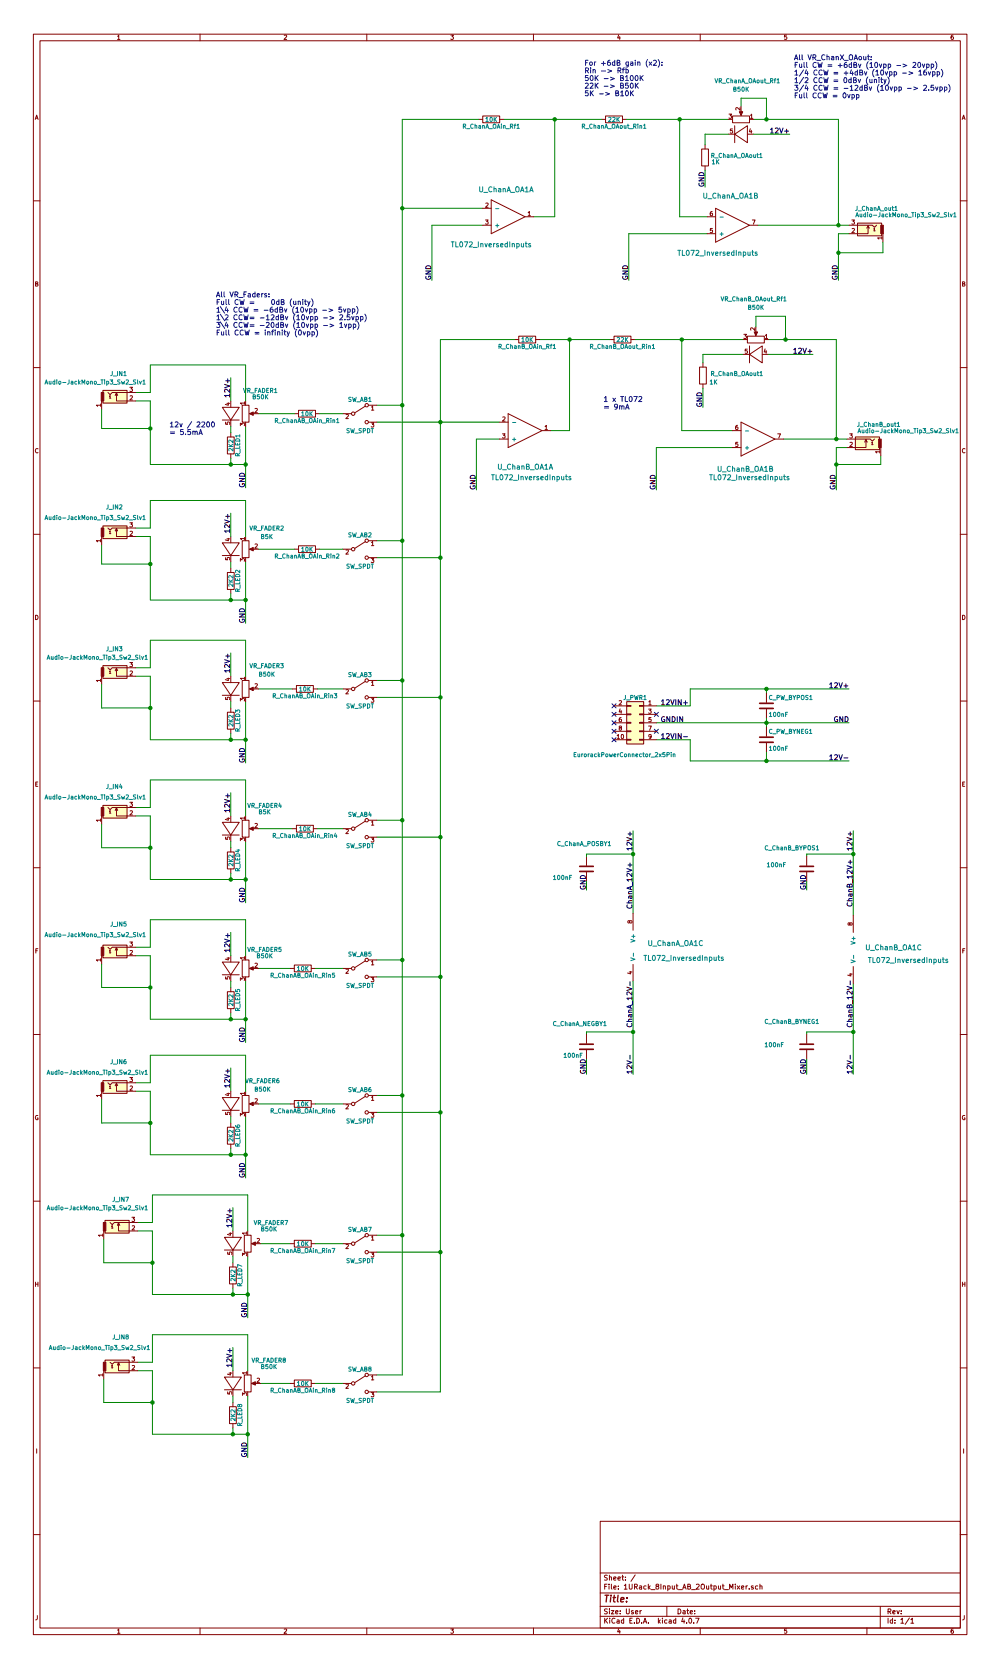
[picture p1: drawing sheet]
EESchema Schematic File Version 2
LIBS:power
LIBS:device
LIBS:transistors
LIBS:conn
LIBS:linear
LIBS:regul
LIBS:74xx
LIBS:cmos4000
LIBS:adc-dac
LIBS:memory
LIBS:xilinx
LIBS:microcontrollers
LIBS:dsp
LIBS:microchip
LIBS:analog_switches
LIBS:motorola
LIBS:texas
LIBS:intel
LIBS:audio
LIBS:interface
LIBS:digital-audio
LIBS:philips
LIBS:display
LIBS:cypress
LIBS:siliconi
LIBS:opto
LIBS:atmel
LIBS:contrib
LIBS:valves
LIBS:pot_numbered
LIBS:socket_custom
LIBS:sw_custom
LIBS:switches
LIBS:leds
LIBS:mechanical
LIBS:npot_led
LIBS:tl072_inversedinputs
LIBS:Conn_audio-jackmono_tip3_sw2_slv1
LIBS:EurorackPowerConnector_2x5Pin
LIBS:1URack_8Input_AB_2Output_Mixer-cache
EELAYER 25 0
EELAYER END
$Descr User 11811 19685
encoding utf-8
Sheet 1 1
Title ""
Date ""
Rev ""
Comp ""
Comment1 ""
Comment2 ""
Comment3 ""
Comment4 ""
$EndDescr
Text Label 2900 5750 1    60   ~ 0
GND
$Comp
L R R_ChanAB_OAin_Rin1
U 1 1
P 3625 4875
F 0 "R_ChanAB_OAin_Rin1" V 3705 4875 50  0000 C CNN
F 1 "10K" V 3625 4875 50  0000 C CNN
F 2 "Resistors_SMD:R_0805_HandSoldering" V 3555 4875 50  0001 C CNN
F 3 "" H 3625 4875 50  0001 C CNN
	1    3625 4875
	0    1    1    0   
$EndComp
$Comp
L R R_ChanA_OAin_Rf1
U 1 1
P 5800 1400
F 0 "R_ChanA_OAin_Rf1" V 5880 1400 50  0000 C CNN
F 1 "10K" V 5800 1400 50  0000 C CNN
F 2 "Resistors_SMD:R_0805_HandSoldering" V 5730 1400 50  0001 C CNN
F 3 "" H 5800 1400 50  0001 C CNN
	1    5800 1400
	0    1    1    0   
$EndComp
$Comp
L R R_ChanA_OAout_Rin1
U 1 1
P 7250 1400
F 0 "R_ChanA_OAout_Rin1" V 7330 1400 50  0000 C CNN
F 1 "22K" V 7250 1400 50  0000 C CNN
F 2 "Resistors_SMD:R_0805_HandSoldering" V 7180 1400 50  0001 C CNN
F 3 "" H 7250 1400 50  0001 C CNN
	1    7250 1400
	0    1    1    0   
$EndComp
Text Label 5100 3300 1    60   ~ 0
GND
Text Label 7425 3300 1    60   ~ 0
GND
Text Label 9900 3300 1    60   ~ 0
GND
$Comp
L R R_ChanB_OAin_Rf1
U 1 1
P 6225 4000
F 0 "R_ChanB_OAin_Rf1" V 6305 4000 50  0000 C CNN
F 1 "10K" V 6225 4000 50  0000 C CNN
F 2 "Resistors_SMD:R_0805_HandSoldering" V 6155 4000 50  0001 C CNN
F 3 "" H 6225 4000 50  0001 C CNN
	1    6225 4000
	0    1    1    0   
$EndComp
$Comp
L R R_ChanB_OAout_Rin1
U 1 1
P 7350 4000
F 0 "R_ChanB_OAout_Rin1" V 7430 4000 50  0000 C CNN
F 1 "22K" V 7350 4000 50  0000 C CNN
F 2 "Resistors_SMD:R_0805_HandSoldering" V 7280 4000 50  0001 C CNN
F 3 "" H 7350 4000 50  0001 C CNN
	1    7350 4000
	0    1    1    0   
$EndComp
Text Label 7750 5775 1    60   ~ 0
GND
Text Label 5625 5775 1    60   ~ 0
GND
Text Label 9875 5775 1    60   ~ 0
GND
Text Label 10075 9800 3    60   ~ 0
12V+
Text Label 10075 12675 1    60   ~ 0
12V-
NoConn ~ 7250 8325
NoConn ~ 7250 8425
NoConn ~ 7250 8525
NoConn ~ 7250 8625
NoConn ~ 7250 8725
Text Label 7800 8325 0    60   ~ 0
12VIN+
Text Label 10025 8525 2    60   ~ 0
GND
Text Label 7800 8725 0    60   ~ 0
12VIN-
NoConn ~ 7750 8425
NoConn ~ 7750 8625
Wire Wire Line
	1600 4725 1775 4725
Wire Wire Line
	1775 4725 1775 5050
Wire Wire Line
	1775 5050 1775 5475
Wire Wire Line
	2900 5025 2900 5475
Wire Wire Line
	2900 5475 2900 5750
Wire Wire Line
	1775 5475 2725 5475
Wire Wire Line
	2725 5475 2900 5475
Connection ~ 2900 5475
Wire Wire Line
	3050 4875 3475 4875
Wire Wire Line
	3775 4875 4050 4875
Wire Wire Line
	4750 4775 4450 4775
Wire Wire Line
	4450 4975 5200 4975
Wire Wire Line
	5200 4975 5900 4975
Wire Wire Line
	4750 2450 5700 2450
Wire Wire Line
	6300 2550 6550 2550
Wire Wire Line
	4750 1400 5650 1400
Wire Wire Line
	5950 1400 6550 1400
Wire Wire Line
	6550 1400 7100 1400
Wire Wire Line
	6550 2550 6550 1400
Connection ~ 6550 1400
Wire Wire Line
	8350 2550 8025 2550
Wire Wire Line
	8025 2550 8025 1400
Wire Wire Line
	7400 1400 8025 1400
Wire Wire Line
	8025 1400 8600 1400
Wire Wire Line
	8900 1400 9050 1400
Wire Wire Line
	9050 1400 9900 1400
Wire Wire Line
	9900 1400 9900 2650
Wire Wire Line
	8950 2650 9900 2650
Wire Wire Line
	9900 2650 10025 2650
Connection ~ 8025 1400
Wire Wire Line
	5700 2650 5100 2650
Wire Wire Line
	5100 2650 5100 3300
Wire Wire Line
	8350 2750 7425 2750
Wire Wire Line
	7425 2750 7425 3300
Connection ~ 9900 2650
Wire Wire Line
	10025 2750 9900 2750
Wire Wire Line
	9900 2750 9900 2975
Wire Wire Line
	9900 2975 9900 3300
Wire Wire Line
	5200 4000 6075 4000
Wire Wire Line
	6375 4000 6725 4000
Wire Wire Line
	6725 4000 7200 4000
Wire Wire Line
	6725 5075 6725 4000
Connection ~ 6725 4000
Wire Wire Line
	8050 5075 8050 4000
Wire Wire Line
	7500 4000 8050 4000
Wire Wire Line
	8050 4000 8775 4000
Wire Wire Line
	9075 4000 9275 4000
Wire Wire Line
	9275 4000 9875 4000
Wire Wire Line
	9875 4000 9875 5175
Connection ~ 8050 4000
Wire Wire Line
	5200 4000 5200 4975
Wire Wire Line
	5200 4975 5200 6575
Wire Wire Line
	5200 6575 5200 8225
Wire Wire Line
	5200 8225 5200 9875
Wire Wire Line
	5200 9875 5200 11525
Wire Wire Line
	5200 11525 5200 13125
Wire Wire Line
	5200 13125 5200 14775
Wire Wire Line
	5200 14775 5200 16425
Wire Wire Line
	6500 5075 6725 5075
Wire Wire Line
	8050 5075 8650 5075
Wire Wire Line
	9250 5175 9875 5175
Wire Wire Line
	9875 5175 10000 5175
Connection ~ 5200 4975
Wire Wire Line
	5900 5175 5625 5175
Wire Wire Line
	5625 5175 5625 5775
Wire Wire Line
	8650 5275 7750 5275
Wire Wire Line
	7750 5275 7750 5775
Connection ~ 9875 5175
Wire Wire Line
	10000 5275 9875 5275
Wire Wire Line
	9875 5275 9875 5475
Wire Wire Line
	9875 5475 9875 5775
Wire Wire Line
	10075 9800 10075 10075
Wire Wire Line
	10075 10075 10075 10800
Wire Wire Line
	10075 11600 10075 12175
Wire Wire Line
	10075 12175 10075 12675
Connection ~ 4750 4775
Wire Wire Line
	7750 8525 9050 8525
Wire Wire Line
	9050 8525 10025 8525
Wire Wire Line
	7750 8725 8150 8725
Wire Wire Line
	8150 8975 9050 8975
Wire Wire Line
	9050 8975 10025 8975
Wire Wire Line
	8150 8125 9050 8125
Wire Wire Line
	9050 8125 10025 8125
Wire Wire Line
	8150 8125 8150 8325
Wire Wire Line
	8150 8325 7750 8325
Text Label 10025 8125 2    60   ~ 0
12V+
Text Label 10025 8975 2    60   ~ 0
12V-
$Comp
L C C_PW_BYNEG1
U 1 1
P 9050 8725
F 0 "C_PW_BYNEG1" H 9075 8825 50  0000 L CNN
F 1 "100nF" H 9075 8625 50  0000 L CNN
F 2 "Capacitors_SMD:C_0805_HandSoldering" H 9088 8575 50  0001 C CNN
F 3 "" H 9050 8725 50  0001 C CNN
	1    9050 8725
	1    0    0    -1  
$EndComp
$Comp
L C C_PW_BYPOS1
U 1 1
P 9050 8325
F 0 "C_PW_BYPOS1" H 9075 8425 50  0000 L CNN
F 1 "100nF" H 9075 8225 50  0000 L CNN
F 2 "Capacitors_SMD:C_0805_HandSoldering" H 9088 8175 50  0001 C CNN
F 3 "" H 9050 8325 50  0001 C CNN
	1    9050 8325
	1    0    0    -1  
$EndComp
Wire Wire Line
	9050 8475 9050 8525
Wire Wire Line
	9050 8525 9050 8575
Connection ~ 9050 8125
Wire Wire Line
	9050 8975 9050 8875
Connection ~ 9050 8975
Connection ~ 9050 8525
$Comp
L C C_ChanB_BYPOS1
U 1 1
P 9525 10250
F 0 "C_ChanB_BYPOS1" H 9025 10500 50  0000 L CNN
F 1 "100nF" H 9050 10300 50  0000 L CNN
F 2 "Capacitors_SMD:C_0805_HandSoldering" H 9563 10100 50  0001 C CNN
F 3 "" H 9525 10250 50  0001 C CNN
	1    9525 10250
	1    0    0    -1  
$EndComp
Wire Wire Line
	9525 10100 9525 10075
Wire Wire Line
	9525 10075 10075 10075
Connection ~ 10075 10075
Wire Wire Line
	9525 10400 9525 10500
Text Label 9525 10500 1    60   ~ 0
GND
$Comp
L C C_ChanB_BYNEG1
U 1 1
P 9525 12350
F 0 "C_ChanB_BYNEG1" H 9025 12650 50  0000 L CNN
F 1 "100nF" H 9025 12375 50  0000 L CNN
F 2 "Capacitors_SMD:C_0805_HandSoldering" H 9563 12200 50  0001 C CNN
F 3 "" H 9525 12350 50  0001 C CNN
	1    9525 12350
	1    0    0    -1  
$EndComp
Wire Wire Line
	9525 12200 9525 12175
Wire Wire Line
	9525 12500 9525 12675
Text Label 9525 12675 1    60   ~ 0
GND
Wire Wire Line
	9525 12175 10075 12175
Connection ~ 10075 12175
Wire Wire Line
	9050 8125 9050 8175
$Comp
L NPOT_LED VR_FADER1
U 1 1
P 2900 4875
F 0 "VR_FADER1" H 3075 5150 50  0000 C CNN
F 1 "B50K" H 3075 5075 50  0000 C CNN
F 2 "Bourn_PTL_Slider:Slider_PTL20_LED_35MM" H 2900 4875 50  0001 C CNN
F 3 "" H 2900 4875 50  0001 C CNN
	1    2900 4875
	1    0    0    -1  
$EndComp
Wire Wire Line
	1775 4300 1775 4625
Wire Wire Line
	1775 4300 2900 4300
Wire Wire Line
	1775 4625 1600 4625
Wire Wire Line
	2900 4300 2900 4725
Wire Wire Line
	2725 4725 2725 4450
Text Label 2725 4450 3    60   ~ 0
12V+
$Comp
L R R_LED1
U 1 1
P 2725 5250
F 0 "R_LED1" V 2805 5250 50  0000 C CNN
F 1 "2K2" V 2725 5250 50  0000 C CNN
F 2 "Resistors_SMD:R_0805_HandSoldering" V 2655 5250 50  0001 C CNN
F 3 "" H 2725 5250 50  0001 C CNN
	1    2725 5250
	1    0    0    -1  
$EndComp
Wire Wire Line
	2725 5400 2725 5475
Connection ~ 2725 5475
Wire Wire Line
	2725 5100 2725 5025
Text Label 2900 7350 1    60   ~ 0
GND
$Comp
L R R_ChanAB_OAin_Rin2
U 1 1
P 3625 6475
F 0 "R_ChanAB_OAin_Rin2" V 3705 6475 50  0000 C CNN
F 1 "10K" V 3625 6475 50  0000 C CNN
F 2 "Resistors_SMD:R_0805_HandSoldering" V 3555 6475 50  0001 C CNN
F 3 "" H 3625 6475 50  0001 C CNN
	1    3625 6475
	0    1    1    0   
$EndComp
Wire Wire Line
	1600 6325 1775 6325
Wire Wire Line
	1775 6325 1775 6650
Wire Wire Line
	1775 6650 1775 7075
Wire Wire Line
	2900 6625 2900 7075
Wire Wire Line
	2900 7075 2900 7350
Wire Wire Line
	1775 7075 2725 7075
Wire Wire Line
	2725 7075 2900 7075
Connection ~ 2900 7075
Wire Wire Line
	3050 6475 3475 6475
Wire Wire Line
	3775 6475 4050 6475
Wire Wire Line
	4750 6375 4450 6375
Wire Wire Line
	5200 6575 4450 6575
Connection ~ 4750 6375
$Comp
L NPOT_LED VR_FADER2
U 1 1
P 2900 6475
F 0 "VR_FADER2" H 3150 6725 50  0000 C CNN
F 1 "B5K" H 3150 6625 50  0000 C CNN
F 2 "Bourn_PTL_Slider:Slider_PTL20_LED_35MM" H 2900 6475 50  0001 C CNN
F 3 "" H 2900 6475 50  0001 C CNN
	1    2900 6475
	1    0    0    -1  
$EndComp
Wire Wire Line
	1775 5900 1775 6225
Wire Wire Line
	1775 5900 2900 5900
Wire Wire Line
	1775 6225 1600 6225
Wire Wire Line
	2900 5900 2900 6325
Wire Wire Line
	2725 6325 2725 6050
Text Label 2725 6050 3    60   ~ 0
12V+
$Comp
L R R_LED2
U 1 1
P 2725 6850
F 0 "R_LED2" V 2805 6850 50  0000 C CNN
F 1 "2K2" V 2725 6850 50  0000 C CNN
F 2 "Resistors_SMD:R_0805_HandSoldering" V 2655 6850 50  0001 C CNN
F 3 "" H 2725 6850 50  0001 C CNN
	1    2725 6850
	1    0    0    -1  
$EndComp
Wire Wire Line
	2725 7000 2725 7075
Connection ~ 2725 7075
Wire Wire Line
	2725 6700 2725 6625
Text Label 2900 9000 1    60   ~ 0
GND
$Comp
L R R_ChanAB_OAin_Rin3
U 1 1
P 3600 8125
F 0 "R_ChanAB_OAin_Rin3" V 3680 8125 50  0000 C CNN
F 1 "10K" V 3600 8125 50  0000 C CNN
F 2 "Resistors_SMD:R_0805_HandSoldering" V 3530 8125 50  0001 C CNN
F 3 "" H 3600 8125 50  0001 C CNN
	1    3600 8125
	0    1    1    0   
$EndComp
Wire Wire Line
	1600 7975 1775 7975
Wire Wire Line
	1775 7975 1775 8350
Wire Wire Line
	1775 8350 1775 8725
Wire Wire Line
	2900 8275 2900 8725
Wire Wire Line
	2900 8725 2900 9000
Wire Wire Line
	1775 8725 2725 8725
Wire Wire Line
	2725 8725 2900 8725
Connection ~ 2900 8725
Wire Wire Line
	3050 8125 3450 8125
Wire Wire Line
	3750 8125 4050 8125
Wire Wire Line
	4750 8025 4450 8025
Wire Wire Line
	5200 8225 4450 8225
Connection ~ 4750 8025
$Comp
L NPOT_LED VR_FADER3
U 1 1
P 2900 8125
F 0 "VR_FADER3" H 3150 8400 50  0000 C CNN
F 1 "B50K" H 3150 8300 50  0000 C CNN
F 2 "Bourn_PTL_Slider:Slider_PTL20_LED_35MM" H 2900 8125 50  0001 C CNN
F 3 "" H 2900 8125 50  0001 C CNN
	1    2900 8125
	1    0    0    -1  
$EndComp
Wire Wire Line
	1775 7550 1775 7875
Wire Wire Line
	1775 7550 2900 7550
Wire Wire Line
	1775 7875 1600 7875
Wire Wire Line
	2900 7550 2900 7975
Wire Wire Line
	2725 7975 2725 7700
Text Label 2725 7700 3    60   ~ 0
12V+
$Comp
L R R_LED3
U 1 1
P 2725 8500
F 0 "R_LED3" V 2805 8500 50  0000 C CNN
F 1 "2K2" V 2725 8500 50  0000 C CNN
F 2 "Resistors_SMD:R_0805_HandSoldering" V 2655 8500 50  0001 C CNN
F 3 "" H 2725 8500 50  0001 C CNN
	1    2725 8500
	1    0    0    -1  
$EndComp
Wire Wire Line
	2725 8650 2725 8725
Connection ~ 2725 8725
Wire Wire Line
	2725 8350 2725 8275
Text Label 2900 10650 1    60   ~ 0
GND
$Comp
L R R_ChanAB_OAin_Rin4
U 1 1
P 3600 9775
F 0 "R_ChanAB_OAin_Rin4" V 3680 9775 50  0000 C CNN
F 1 "10K" V 3600 9775 50  0000 C CNN
F 2 "Resistors_SMD:R_0805_HandSoldering" V 3530 9775 50  0001 C CNN
F 3 "" H 3600 9775 50  0001 C CNN
	1    3600 9775
	0    1    1    0   
$EndComp
Wire Wire Line
	1600 9625 1775 9625
Wire Wire Line
	1775 9625 1775 10000
Wire Wire Line
	1775 10000 1775 10375
Wire Wire Line
	2900 9925 2900 10375
Wire Wire Line
	2900 10375 2900 10650
Wire Wire Line
	1775 10375 2725 10375
Wire Wire Line
	2725 10375 2900 10375
Connection ~ 2900 10375
Wire Wire Line
	3050 9775 3450 9775
Wire Wire Line
	3750 9775 4050 9775
Wire Wire Line
	4750 9675 4450 9675
Wire Wire Line
	5200 9875 4450 9875
Connection ~ 4750 9675
$Comp
L NPOT_LED VR_FADER4
U 1 1
P 2900 9775
F 0 "VR_FADER4" H 3125 10050 50  0000 C CNN
F 1 "B5K" H 3125 9975 50  0000 C CNN
F 2 "Bourn_PTL_Slider:Slider_PTL20_LED_35MM" H 2900 9775 50  0001 C CNN
F 3 "" H 2900 9775 50  0001 C CNN
	1    2900 9775
	1    0    0    -1  
$EndComp
Wire Wire Line
	1775 9200 1775 9525
Wire Wire Line
	1775 9200 2900 9200
Wire Wire Line
	1775 9525 1600 9525
Wire Wire Line
	2900 9200 2900 9625
Wire Wire Line
	2725 9625 2725 9350
Text Label 2725 9350 3    60   ~ 0
12V+
$Comp
L R R_LED4
U 1 1
P 2725 10150
F 0 "R_LED4" V 2805 10150 50  0000 C CNN
F 1 "2K2" V 2725 10150 50  0000 C CNN
F 2 "Resistors_SMD:R_0805_HandSoldering" V 2655 10150 50  0001 C CNN
F 3 "" H 2725 10150 50  0001 C CNN
	1    2725 10150
	1    0    0    -1  
$EndComp
Wire Wire Line
	2725 10300 2725 10375
Connection ~ 2725 10375
Wire Wire Line
	2725 10000 2725 9925
Text Label 2900 12300 1    60   ~ 0
GND
$Comp
L R R_ChanAB_OAin_Rin5
U 1 1
P 3575 11425
F 0 "R_ChanAB_OAin_Rin5" V 3655 11425 50  0000 C CNN
F 1 "10K" V 3575 11425 50  0000 C CNN
F 2 "Resistors_SMD:R_0805_HandSoldering" V 3505 11425 50  0001 C CNN
F 3 "" H 3575 11425 50  0001 C CNN
	1    3575 11425
	0    1    1    0   
$EndComp
Wire Wire Line
	1600 11275 1775 11275
Wire Wire Line
	1775 11275 1775 11650
Wire Wire Line
	1775 11650 1775 12025
Wire Wire Line
	2900 11575 2900 12025
Wire Wire Line
	2900 12025 2900 12300
Wire Wire Line
	1775 12025 2725 12025
Wire Wire Line
	2725 12025 2900 12025
Connection ~ 2900 12025
Wire Wire Line
	3050 11425 3425 11425
Wire Wire Line
	3725 11425 4050 11425
Wire Wire Line
	4750 11325 4450 11325
Wire Wire Line
	5200 11525 4450 11525
Connection ~ 4750 11325
$Comp
L NPOT_LED VR_FADER5
U 1 1
P 2900 11425
F 0 "VR_FADER5" H 3125 11650 50  0000 C CNN
F 1 "B50K" H 3125 11575 50  0000 C CNN
F 2 "Bourn_PTL_Slider:Slider_PTL20_LED_35MM" H 2900 11425 50  0001 C CNN
F 3 "" H 2900 11425 50  0001 C CNN
	1    2900 11425
	1    0    0    -1  
$EndComp
Wire Wire Line
	1775 10850 1775 11175
Wire Wire Line
	1775 10850 2900 10850
Wire Wire Line
	1775 11175 1600 11175
Wire Wire Line
	2900 10850 2900 11275
Wire Wire Line
	2725 11275 2725 11000
Text Label 2725 11000 3    60   ~ 0
12V+
$Comp
L R R_LED5
U 1 1
P 2725 11800
F 0 "R_LED5" V 2805 11800 50  0000 C CNN
F 1 "2K2" V 2725 11800 50  0000 C CNN
F 2 "Resistors_SMD:R_0805_HandSoldering" V 2655 11800 50  0001 C CNN
F 3 "" H 2725 11800 50  0001 C CNN
	1    2725 11800
	1    0    0    -1  
$EndComp
Wire Wire Line
	2725 11950 2725 12025
Connection ~ 2725 12025
Wire Wire Line
	2725 11650 2725 11575
Text Label 2900 13900 1    60   ~ 0
GND
$Comp
L R R_ChanAB_OAin_Rin6
U 1 1
P 3575 13025
F 0 "R_ChanAB_OAin_Rin6" V 3655 13025 50  0000 C CNN
F 1 "10K" V 3575 13025 50  0000 C CNN
F 2 "Resistors_SMD:R_0805_HandSoldering" V 3505 13025 50  0001 C CNN
F 3 "" H 3575 13025 50  0001 C CNN
	1    3575 13025
	0    1    1    0   
$EndComp
Wire Wire Line
	1600 12875 1775 12875
Wire Wire Line
	1775 12875 1775 13250
Wire Wire Line
	1775 13250 1775 13625
Wire Wire Line
	2900 13175 2900 13625
Wire Wire Line
	2900 13625 2900 13900
Wire Wire Line
	1775 13625 2725 13625
Wire Wire Line
	2725 13625 2900 13625
Connection ~ 2900 13625
Wire Wire Line
	3050 13025 3425 13025
Wire Wire Line
	3725 13025 4050 13025
Wire Wire Line
	4750 12925 4450 12925
Wire Wire Line
	5200 13125 4450 13125
Connection ~ 4750 12925
$Comp
L NPOT_LED VR_FADER6
U 1 1
P 2900 13025
F 0 "VR_FADER6" H 3100 13300 50  0000 C CNN
F 1 "B50K" H 3100 13200 50  0000 C CNN
F 2 "Bourn_PTL_Slider:Slider_PTL20_LED_35MM" H 2900 13025 50  0001 C CNN
F 3 "" H 2900 13025 50  0001 C CNN
	1    2900 13025
	1    0    0    -1  
$EndComp
Wire Wire Line
	1775 12450 1775 12775
Wire Wire Line
	1775 12450 2900 12450
Wire Wire Line
	1775 12775 1600 12775
Wire Wire Line
	2900 12450 2900 12875
Wire Wire Line
	2725 12875 2725 12600
Text Label 2725 12600 3    60   ~ 0
12V+
$Comp
L R R_LED6
U 1 1
P 2725 13400
F 0 "R_LED6" V 2805 13400 50  0000 C CNN
F 1 "2K2" V 2725 13400 50  0000 C CNN
F 2 "Resistors_SMD:R_0805_HandSoldering" V 2655 13400 50  0001 C CNN
F 3 "" H 2725 13400 50  0001 C CNN
	1    2725 13400
	1    0    0    -1  
$EndComp
Wire Wire Line
	2725 13550 2725 13625
Connection ~ 2725 13625
Wire Wire Line
	2725 13250 2725 13175
Text Label 2925 15550 1    60   ~ 0
GND
$Comp
L R R_ChanAB_OAin_Rin7
U 1 1
P 3575 14675
F 0 "R_ChanAB_OAin_Rin7" V 3655 14675 50  0000 C CNN
F 1 "10K" V 3575 14675 50  0000 C CNN
F 2 "Resistors_SMD:R_0805_HandSoldering" V 3505 14675 50  0001 C CNN
F 3 "" H 3575 14675 50  0001 C CNN
	1    3575 14675
	0    1    1    0   
$EndComp
Wire Wire Line
	1625 14525 1800 14525
Wire Wire Line
	1800 14525 1800 14900
Wire Wire Line
	1800 14900 1800 15275
Wire Wire Line
	2925 14825 2925 15275
Wire Wire Line
	2925 15275 2925 15550
Wire Wire Line
	1800 15275 2750 15275
Wire Wire Line
	2750 15275 2925 15275
Connection ~ 2925 15275
Wire Wire Line
	3075 14675 3425 14675
Wire Wire Line
	3725 14675 4050 14675
Wire Wire Line
	4750 14575 4450 14575
Wire Wire Line
	5200 14775 4450 14775
Connection ~ 4750 14575
$Comp
L NPOT_LED VR_FADER7
U 1 1
P 2925 14675
F 0 "VR_FADER7" H 3200 14925 50  0000 C CNN
F 1 "B50K" H 3175 14850 50  0000 C CNN
F 2 "Bourn_PTL_Slider:Slider_PTL20_LED_35MM" H 2925 14675 50  0001 C CNN
F 3 "" H 2925 14675 50  0001 C CNN
	1    2925 14675
	1    0    0    -1  
$EndComp
Wire Wire Line
	1800 14100 1800 14425
Wire Wire Line
	1800 14100 2925 14100
Wire Wire Line
	1800 14425 1625 14425
Wire Wire Line
	2925 14100 2925 14525
Wire Wire Line
	2750 14525 2750 14250
Text Label 2750 14250 3    60   ~ 0
12V+
$Comp
L R R_LED7
U 1 1
P 2750 15050
F 0 "R_LED7" V 2830 15050 50  0000 C CNN
F 1 "2K2" V 2750 15050 50  0000 C CNN
F 2 "Resistors_SMD:R_0805_HandSoldering" V 2680 15050 50  0001 C CNN
F 3 "" H 2750 15050 50  0001 C CNN
	1    2750 15050
	1    0    0    -1  
$EndComp
Wire Wire Line
	2750 15200 2750 15275
Connection ~ 2750 15275
Wire Wire Line
	2750 14900 2750 14825
Text Label 2925 17200 1    60   ~ 0
GND
$Comp
L R R_ChanAB_OAin_Rin8
U 1 1
P 3575 16325
F 0 "R_ChanAB_OAin_Rin8" V 3655 16325 50  0000 C CNN
F 1 "10K" V 3575 16325 50  0000 C CNN
F 2 "Resistors_SMD:R_0805_HandSoldering" V 3505 16325 50  0001 C CNN
F 3 "" H 3575 16325 50  0001 C CNN
	1    3575 16325
	0    1    1    0   
$EndComp
Wire Wire Line
	1625 16175 1800 16175
Wire Wire Line
	1800 16175 1800 16550
Wire Wire Line
	1800 16550 1800 16925
Wire Wire Line
	2925 16475 2925 16925
Wire Wire Line
	2925 16925 2925 17200
Wire Wire Line
	1800 16925 2750 16925
Wire Wire Line
	2750 16925 2925 16925
Connection ~ 2925 16925
Wire Wire Line
	3075 16325 3425 16325
Wire Wire Line
	3725 16325 4050 16325
Wire Wire Line
	5200 16425 4450 16425
$Comp
L NPOT_LED VR_FADER8
U 1 1
P 2925 16325
F 0 "VR_FADER8" H 3175 16600 50  0000 C CNN
F 1 "B50K" H 3175 16525 50  0000 C CNN
F 2 "Bourn_PTL_Slider:Slider_PTL20_LED_35MM" H 2925 16325 50  0001 C CNN
F 3 "" H 2925 16325 50  0001 C CNN
	1    2925 16325
	1    0    0    -1  
$EndComp
Wire Wire Line
	1800 15750 1800 16075
Wire Wire Line
	1800 15750 2925 15750
Wire Wire Line
	1800 16075 1625 16075
Wire Wire Line
	2925 15750 2925 16175
Wire Wire Line
	2750 16175 2750 15900
Text Label 2750 15900 3    60   ~ 0
12V+
$Comp
L R R_LED8
U 1 1
P 2750 16700
F 0 "R_LED8" V 2830 16700 50  0000 C CNN
F 1 "2K2" V 2750 16700 50  0000 C CNN
F 2 "Resistors_SMD:R_0805_HandSoldering" V 2680 16700 50  0001 C CNN
F 3 "" H 2750 16700 50  0001 C CNN
	1    2750 16700
	1    0    0    -1  
$EndComp
Wire Wire Line
	2750 16850 2750 16925
Connection ~ 2750 16925
Wire Wire Line
	2750 16550 2750 16475
Wire Wire Line
	4750 1400 4750 2450
Wire Wire Line
	4750 2450 4750 4775
Wire Wire Line
	4750 4775 4750 6375
Wire Wire Line
	4750 6375 4750 8025
Wire Wire Line
	4750 8025 4750 9675
Wire Wire Line
	4750 9675 4750 11325
Wire Wire Line
	4750 11325 4750 12925
Wire Wire Line
	4750 12925 4750 14575
Wire Wire Line
	4750 14575 4750 16225
Wire Wire Line
	4750 16225 4450 16225
Connection ~ 5200 14775
Connection ~ 5200 13125
Connection ~ 5200 11525
Connection ~ 5200 9875
Connection ~ 5200 8225
Connection ~ 5200 6575
Connection ~ 4750 2450
$Comp
L TL072_InversedInputs U_ChanA_OA1
U 1 1
P 5975 2550
F 0 "U_ChanA_OA1" H 5975 2875 60  0000 C CNN
F 1 "TL072_InversedInputs" H 5800 2225 60  0000 C CNN
F 2 "SMD_Packages:SOIC-8-N" H 6050 2550 60  0001 C CNN
F 3 "" H 6050 2550 60  0001 C CNN
	1    5975 2550
	1    0    0    -1  
$EndComp
$Comp
L TL072_InversedInputs U_ChanA_OA1
U 2 1
P 8625 2650
F 0 "U_ChanA_OA1" H 8625 3000 60  0000 C CNN
F 1 "TL072_InversedInputs" H 8475 2325 60  0000 C CNN
F 2 "SMD_Packages:SOIC-8-N" H 8700 2650 60  0001 C CNN
F 3 "" H 8700 2650 60  0001 C CNN
	2    8625 2650
	1    0    0    -1  
$EndComp
$Comp
L TL072_InversedInputs U_ChanB_OA1
U 1 1
P 6175 5075
F 0 "U_ChanB_OA1" H 6200 4650 60  0000 C CNN
F 1 "TL072_InversedInputs" H 6275 4525 60  0000 C CNN
F 2 "SMD_Packages:SOIC-8-N" H 6250 5075 60  0001 C CNN
F 3 "" H 6250 5075 60  0001 C CNN
	1    6175 5075
	1    0    0    -1  
$EndComp
$Comp
L TL072_InversedInputs U_ChanB_OA1
U 2 1
P 8925 5175
F 0 "U_ChanB_OA1" H 8800 4825 60  0000 C CNN
F 1 "TL072_InversedInputs" H 8850 4725 60  0000 C CNN
F 2 "SMD_Packages:SOIC-8-N" H 9000 5175 60  0001 C CNN
F 3 "" H 9000 5175 60  0001 C CNN
	2    8925 5175
	1    0    0    -1  
$EndComp
$Comp
L TL072_InversedInputs U_ChanB_OA1
U 3 1
P 10050 11200
F 0 "U_ChanB_OA1" H 10550 11225 60  0000 C CNN
F 1 "TL072_InversedInputs" H 10725 11075 60  0000 C CNN
F 2 "SMD_Packages:SOIC-8-N" H 10125 11200 60  0001 C CNN
F 3 "" H 10125 11200 60  0001 C CNN
	3    10050 11200
	1    0    0    -1  
$EndComp
Text Label 7475 9800 3    60   ~ 0
12V+
Text Label 7475 12675 1    60   ~ 0
12V-
Wire Wire Line
	7475 9800 7475 10075
Wire Wire Line
	7475 10075 7475 10775
Wire Wire Line
	7475 11575 7475 12175
Wire Wire Line
	7475 12175 7475 12675
$Comp
L C C_ChanA_POSBY1
U 1 1
P 6925 10250
F 0 "C_ChanA_POSBY1" H 6575 10550 50  0000 L CNN
F 1 "100nF" H 6525 10150 50  0000 L CNN
F 2 "Capacitors_SMD:C_0805_HandSoldering" H 6963 10100 50  0001 C CNN
F 3 "" H 6925 10250 50  0001 C CNN
	1    6925 10250
	1    0    0    -1  
$EndComp
Wire Wire Line
	6925 10100 6925 10075
Wire Wire Line
	6925 10075 7475 10075
Connection ~ 7475 10075
Wire Wire Line
	6925 10400 6925 10500
Text Label 6925 10500 1    60   ~ 0
GND
$Comp
L C C_ChanA_NEGBY1
U 1 1
P 6925 12350
F 0 "C_ChanA_NEGBY1" H 6525 12625 50  0000 L CNN
F 1 "100nF" H 6650 12250 50  0000 L CNN
F 2 "Capacitors_SMD:C_0805_HandSoldering" H 6963 12200 50  0001 C CNN
F 3 "" H 6925 12350 50  0001 C CNN
	1    6925 12350
	1    0    0    -1  
$EndComp
Wire Wire Line
	6925 12200 6925 12175
Wire Wire Line
	6925 12500 6925 12675
Text Label 6925 12675 1    60   ~ 0
GND
Wire Wire Line
	6925 12175 7475 12175
Connection ~ 7475 12175
$Comp
L TL072_InversedInputs U_ChanA_OA1
U 3 1
P 7450 11175
F 0 "U_ChanA_OA1" H 7975 11225 60  0000 C CNN
F 1 "TL072_InversedInputs" H 8075 11050 60  0000 C CNN
F 2 "SMD_Packages:SOIC-8-N" H 7525 11175 60  0001 C CNN
F 3 "" H 7525 11175 60  0001 C CNN
	3    7450 11175
	1    0    0    -1  
$EndComp
Wire Wire Line
	8750 1250 8750 1150
Wire Wire Line
	8750 1150 9050 1150
Wire Wire Line
	9050 1150 9050 1400
Connection ~ 9050 1400
Wire Wire Line
	8925 3850 8925 3725
Wire Wire Line
	8925 3725 9275 3725
Wire Wire Line
	9275 3725 9275 4000
Connection ~ 9275 4000
$Comp
L Audio-JackMono_Tip3_Sw2_Slv1 J_IN1
U 1 1
P 1400 4725
F 0 "J_IN1" H 1400 5050 50  0000 C CNN
F 1 "Audio-JackMono_Tip3_Sw2_Slv1" H 1125 4950 50  0000 C CNN
F 2 "ThonkiConn_3:Conn_3.5mmJackMono_Vertical_PJ301M-12" H 1650 4825 50  0001 C CNN
F 3 "" H 1650 4825 50  0001 C CNN
	1    1400 4725
	1    0    0    -1  
$EndComp
$Comp
L Audio-JackMono_Tip3_Sw2_Slv1 J_IN2
U 1 1
P 1400 6325
F 0 "J_IN2" H 1350 6675 50  0000 C CNN
F 1 "Audio-JackMono_Tip3_Sw2_Slv1" H 1125 6550 50  0000 C CNN
F 2 "ThonkiConn_3:Conn_3.5mmJackMono_Vertical_PJ301M-12" H 1650 6425 50  0001 C CNN
F 3 "" H 1650 6425 50  0001 C CNN
	1    1400 6325
	1    0    0    -1  
$EndComp
$Comp
L Audio-JackMono_Tip3_Sw2_Slv1 J_IN3
U 1 1
P 1400 7975
F 0 "J_IN3" H 1350 8300 50  0000 C CNN
F 1 "Audio-JackMono_Tip3_Sw2_Slv1" H 1150 8200 50  0000 C CNN
F 2 "ThonkiConn_3:Conn_3.5mmJackMono_Vertical_PJ301M-12" H 1650 8075 50  0001 C CNN
F 3 "" H 1650 8075 50  0001 C CNN
	1    1400 7975
	1    0    0    -1  
$EndComp
$Comp
L Audio-JackMono_Tip3_Sw2_Slv1 J_IN4
U 1 1
P 1400 9625
F 0 "J_IN4" H 1350 9975 50  0000 C CNN
F 1 "Audio-JackMono_Tip3_Sw2_Slv1" H 1125 9850 50  0000 C CNN
F 2 "ThonkiConn_3:Conn_3.5mmJackMono_Vertical_PJ301M-12" H 1650 9725 50  0001 C CNN
F 3 "" H 1650 9725 50  0001 C CNN
	1    1400 9625
	1    0    0    -1  
$EndComp
$Comp
L Audio-JackMono_Tip3_Sw2_Slv1 J_IN5
U 1 1
P 1400 11275
F 0 "J_IN5" H 1400 11650 50  0000 C CNN
F 1 "Audio-JackMono_Tip3_Sw2_Slv1" H 1125 11525 50  0000 C CNN
F 2 "ThonkiConn_3:Conn_3.5mmJackMono_Vertical_PJ301M-12" H 1650 11375 50  0001 C CNN
F 3 "" H 1650 11375 50  0001 C CNN
	1    1400 11275
	1    0    0    -1  
$EndComp
$Comp
L Audio-JackMono_Tip3_Sw2_Slv1 J_IN6
U 1 1
P 1400 12875
F 0 "J_IN6" H 1400 13225 50  0000 C CNN
F 1 "Audio-JackMono_Tip3_Sw2_Slv1" H 1150 13100 50  0000 C CNN
F 2 "ThonkiConn_3:Conn_3.5mmJackMono_Vertical_PJ301M-12" H 1650 12975 50  0001 C CNN
F 3 "" H 1650 12975 50  0001 C CNN
	1    1400 12875
	1    0    0    -1  
$EndComp
$Comp
L Audio-JackMono_Tip3_Sw2_Slv1 J_IN7
U 1 1
P 1425 14525
F 0 "J_IN7" H 1425 14900 50  0000 C CNN
F 1 "Audio-JackMono_Tip3_Sw2_Slv1" H 1150 14800 50  0000 C CNN
F 2 "ThonkiConn_3:Conn_3.5mmJackMono_Vertical_PJ301M-12" H 1675 14625 50  0001 C CNN
F 3 "" H 1675 14625 50  0001 C CNN
	1    1425 14525
	1    0    0    -1  
$EndComp
$Comp
L Audio-JackMono_Tip3_Sw2_Slv1 J_IN8
U 1 1
P 1425 16175
F 0 "J_IN8" H 1425 16575 50  0000 C CNN
F 1 "Audio-JackMono_Tip3_Sw2_Slv1" H 1175 16450 50  0000 C CNN
F 2 "ThonkiConn_3:Conn_3.5mmJackMono_Vertical_PJ301M-12" H 1675 16275 50  0001 C CNN
F 3 "" H 1675 16275 50  0001 C CNN
	1    1425 16175
	1    0    0    -1  
$EndComp
$Comp
L Audio-JackMono_Tip3_Sw2_Slv1 J_ChanA_out1
U 1 1
P 10225 2750
F 0 "J_ChanA_out1" H 10100 3050 50  0000 C CNN
F 1 "Audio-JackMono_Tip3_Sw2_Slv1" H 9750 2975 50  0000 C CNN
F 2 "ThonkiConn_3:Conn_3.5mmJackMono_Vertical_PJ301M-12" H 10475 2850 50  0001 C CNN
F 3 "" H 10475 2850 50  0001 C CNN
	1    10225 2750
	-1   0    0    -1  
$EndComp
$Comp
L Audio-JackMono_Tip3_Sw2_Slv1 J_ChanB_out1
U 1 1
P 10200 5275
F 0 "J_ChanB_out1" H 10025 5550 50  0000 C CNN
F 1 "Audio-JackMono_Tip3_Sw2_Slv1" H 9675 5475 50  0000 C CNN
F 2 "ThonkiConn_3:Conn_3.5mmJackMono_Vertical_PJ301M-12" H 10450 5375 50  0001 C CNN
F 3 "" H 10450 5375 50  0001 C CNN
	1    10200 5275
	-1   0    0    -1  
$EndComp
Wire Wire Line
	10425 2850 10425 2975
Wire Wire Line
	10425 2975 9900 2975
Connection ~ 9900 2975
Wire Wire Line
	10400 5375 10400 5475
Wire Wire Line
	10400 5475 9875 5475
Connection ~ 9875 5475
Wire Wire Line
	1200 4825 1200 5050
Wire Wire Line
	1200 5050 1775 5050
Connection ~ 1775 5050
Wire Wire Line
	1200 6425 1200 6650
Wire Wire Line
	1200 6650 1775 6650
Connection ~ 1775 6650
Wire Wire Line
	1200 8075 1200 8350
Wire Wire Line
	1200 8350 1775 8350
Connection ~ 1775 8350
Wire Wire Line
	1200 9725 1200 10000
Wire Wire Line
	1200 10000 1775 10000
Connection ~ 1775 10000
Wire Wire Line
	1200 11375 1200 11650
Wire Wire Line
	1200 11650 1775 11650
Connection ~ 1775 11650
Wire Wire Line
	1200 12975 1200 13250
Wire Wire Line
	1200 13250 1775 13250
Connection ~ 1775 13250
Wire Wire Line
	1225 14625 1225 14900
Wire Wire Line
	1225 14900 1800 14900
Connection ~ 1800 14900
Wire Wire Line
	1225 16275 1225 16550
Wire Wire Line
	1225 16550 1800 16550
Connection ~ 1800 16550
$Comp
L SW_SPDT SW_AB1
U 1 1
P 4250 4875
F 0 "SW_AB1" H 4250 5045 50  0000 C CNN
F 1 "SW_SPDT" H 4250 4675 50  0000 C CNN
F 2 "DailywellSwitches:Dailywell_SPDT" H 4250 4875 50  0001 C CNN
F 3 "" H 4250 4875 50  0001 C CNN
	1    4250 4875
	1    0    0    -1  
$EndComp
$Comp
L SW_SPDT SW_AB2
U 1 1
P 4250 6475
F 0 "SW_AB2" H 4250 6645 50  0000 C CNN
F 1 "SW_SPDT" H 4250 6275 50  0000 C CNN
F 2 "DailywellSwitches:Dailywell_SPDT" H 4250 6475 50  0001 C CNN
F 3 "" H 4250 6475 50  0001 C CNN
	1    4250 6475
	1    0    0    -1  
$EndComp
$Comp
L SW_SPDT SW_AB3
U 1 1
P 4250 8125
F 0 "SW_AB3" H 4250 8295 50  0000 C CNN
F 1 "SW_SPDT" H 4250 7925 50  0000 C CNN
F 2 "DailywellSwitches:Dailywell_SPDT" H 4250 8125 50  0001 C CNN
F 3 "" H 4250 8125 50  0001 C CNN
	1    4250 8125
	1    0    0    -1  
$EndComp
$Comp
L SW_SPDT SW_AB4
U 1 1
P 4250 9775
F 0 "SW_AB4" H 4250 9945 50  0000 C CNN
F 1 "SW_SPDT" H 4250 9575 50  0000 C CNN
F 2 "DailywellSwitches:Dailywell_SPDT" H 4250 9775 50  0001 C CNN
F 3 "" H 4250 9775 50  0001 C CNN
	1    4250 9775
	1    0    0    -1  
$EndComp
$Comp
L SW_SPDT SW_AB5
U 1 1
P 4250 11425
F 0 "SW_AB5" H 4250 11595 50  0000 C CNN
F 1 "SW_SPDT" H 4250 11225 50  0000 C CNN
F 2 "DailywellSwitches:Dailywell_SPDT" H 4250 11425 50  0001 C CNN
F 3 "" H 4250 11425 50  0001 C CNN
	1    4250 11425
	1    0    0    -1  
$EndComp
$Comp
L SW_SPDT SW_AB6
U 1 1
P 4250 13025
F 0 "SW_AB6" H 4250 13195 50  0000 C CNN
F 1 "SW_SPDT" H 4250 12825 50  0000 C CNN
F 2 "DailywellSwitches:Dailywell_SPDT" H 4250 13025 50  0001 C CNN
F 3 "" H 4250 13025 50  0001 C CNN
	1    4250 13025
	1    0    0    -1  
$EndComp
$Comp
L SW_SPDT SW_AB7
U 1 1
P 4250 14675
F 0 "SW_AB7" H 4250 14845 50  0000 C CNN
F 1 "SW_SPDT" H 4250 14475 50  0000 C CNN
F 2 "DailywellSwitches:Dailywell_SPDT" H 4250 14675 50  0001 C CNN
F 3 "" H 4250 14675 50  0001 C CNN
	1    4250 14675
	1    0    0    -1  
$EndComp
$Comp
L SW_SPDT SW_AB8
U 1 1
P 4250 16325
F 0 "SW_AB8" H 4250 16495 50  0000 C CNN
F 1 "SW_SPDT" H 4250 16125 50  0000 C CNN
F 2 "DailywellSwitches:Dailywell_SPDT" H 4250 16325 50  0001 C CNN
F 3 "" H 4250 16325 50  0001 C CNN
	1    4250 16325
	1    0    0    -1  
$EndComp
Text Label 7475 10725 1    60   ~ 0
ChanA_12V+
Text Label 10075 10700 1    60   ~ 0
ChanB_12V+
Text Label 10075 12125 1    60   ~ 0
ChanB_12V-
Text Label 7475 12125 1    60   ~ 0
ChanA_12V-
Wire Wire Line
	8150 8725 8150 8975
Text Label 7800 8525 0    60   ~ 0
GNDIN
$Comp
L EurorackPowerConnector_2x5Pin J_PWR1
U 1 1
P 7550 8525
F 0 "J_PWR1" H 7600 8825 50  0000 C CNN
F 1 "EurorackPowerConnector_2x5Pin" H 7725 8150 50  0000 C CNN
F 2 "Pin_Headers:Pin_Header_Straight_2x05_Pitch2.54mm" H 7550 8525 50  0001 C CNN
F 3 "" H 7550 8525 50  0001 C CNN
	1    7550 8525
	-1   0    0    -1  
$EndComp
Text Notes 6900 1125 0    60   ~ 0
For +6dB gain (x2):\nRin -> Rfb\n50K -> B100K\n22K -> B50K\n5K -> B10K
Text Notes 9375 1150 0    60   ~ 0
All VR_ChanX_OAout:\nFull CW = +6dBv (10vpp -> 20vpp)\n1/4 CCW = +4dBv (10vpp -> 16vpp)\n1/2 CCW = 0dBv (unity)\n3/4 CCW = -12dBv (10vpp -> 2.5vpp)\nFull CCW = 0vpp
Text Notes 2550 3950 0    60   ~ 0
All VR_Faders:\nFull CW =    0dB (unity)\n1\4 CCW = -6dBv (10vpp -> 5vpp)\n1\2 CCW= -12dBv (10vpp -> 2.5vpp)\n3\4 CCW= -20dBv (10vpp -> 1vpp)\nFull CCW = infinity (0vpp)\n
$Comp
L NPOT_LED VR_ChanA_OAout_Rf1
U 1 1
P 8750 1400
F 0 "VR_ChanA_OAout_Rf1" V 9200 1475 50  0000 C CNN
F 1 "B50K" V 9100 1400 50  0000 C CNN
F 2 "Bourn_PTL_Slider:Slider_PTL20_LED_35MM" H 8750 1400 50  0001 C CNN
F 3 "" H 8750 1400 50  0001 C CNN
	1    8750 1400
	0    1    -1   0   
$EndComp
$Comp
L NPOT_LED VR_ChanB_OAout_Rf1
U 1 1
P 8925 4000
F 0 "VR_ChanB_OAout_Rf1" V 9400 3975 50  0000 C CNN
F 1 "B50K" V 9300 4000 50  0000 C CNN
F 2 "Bourn_PTL_Slider:Slider_PTL20_LED_35MM" H 8925 4000 50  0001 C CNN
F 3 "" H 8925 4000 50  0001 C CNN
	1    8925 4000
	0    1    -1   0   
$EndComp
Wire Wire Line
	8900 1575 9325 1575
Wire Wire Line
	8600 1575 8325 1575
Wire Wire Line
	9075 4175 9600 4175
Wire Wire Line
	8775 4175 8300 4175
$Comp
L R R_ChanB_OAout1
U 1 1
P 8300 4425
F 0 "R_ChanB_OAout1" H 8700 4450 50  0000 C CNN
F 1 "1K" H 8425 4350 50  0000 C CNN
F 2 "Resistors_SMD:R_0805_HandSoldering" V 8230 4425 50  0001 C CNN
F 3 "" H 8300 4425 50  0001 C CNN
	1    8300 4425
	1    0    0    -1  
$EndComp
$Comp
L R R_ChanA_OAout1
U 1 1
P 8325 1850
F 0 "R_ChanA_OAout1" H 8700 1875 50  0000 C CNN
F 1 "1K" H 8450 1800 50  0000 C CNN
F 2 "Resistors_SMD:R_0805_HandSoldering" V 8255 1850 50  0001 C CNN
F 3 "" H 8325 1850 50  0001 C CNN
	1    8325 1850
	1    0    0    -1  
$EndComp
Wire Wire Line
	8325 1575 8325 1700
Wire Wire Line
	8325 2000 8325 2200
Wire Wire Line
	8300 4175 8300 4275
Wire Wire Line
	8300 4575 8300 4800
Text Label 8300 4800 1    60   ~ 0
GND
Text Label 8325 2200 1    60   ~ 0
GND
Text Label 9325 1575 2    60   ~ 0
12V+
Text Label 9600 4175 2    60   ~ 0
12V+
$EndSCHEMATC
